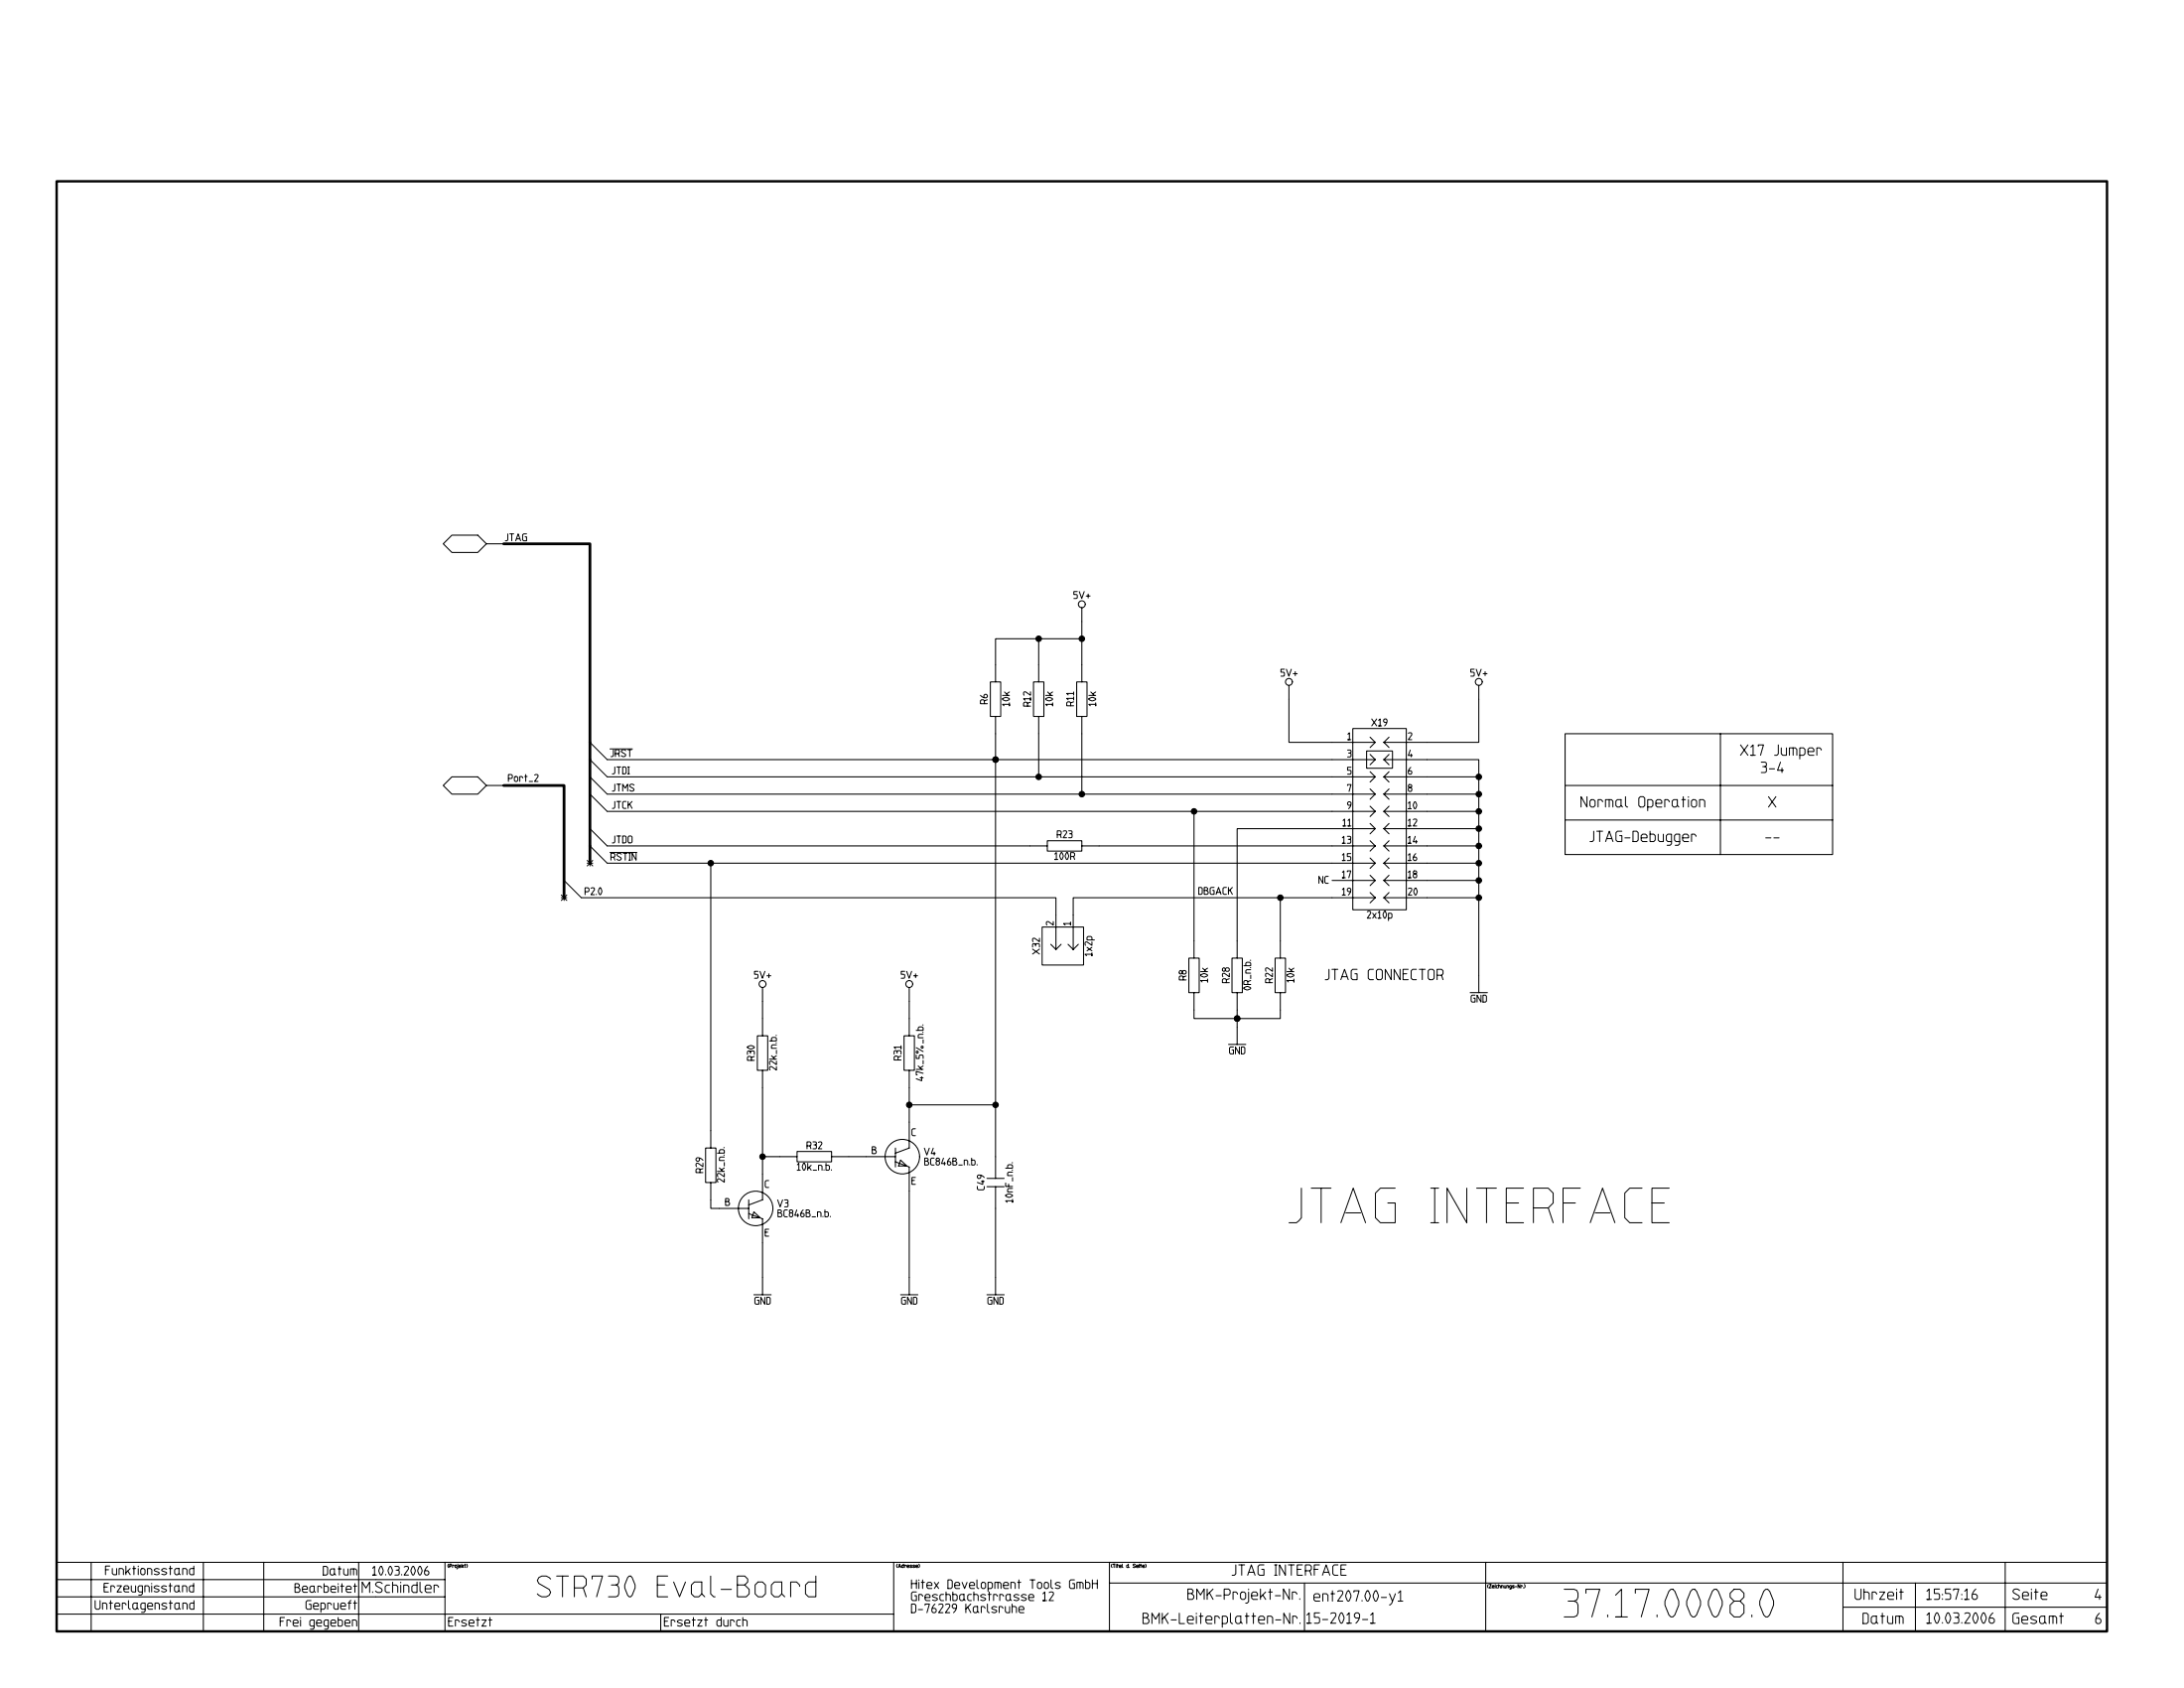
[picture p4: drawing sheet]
<svg xmlns="http://www.w3.org/2000/svg" width="279mm" height="216mm" viewBox="0 0 279 216" stroke-linecap="round" stroke-linejoin="round" font-family="sans-serif">
<g fill="none" stroke="#000" stroke-width=".13">
<path d="M56.7 69.6l1.1-1.1h3.3l1.1 1.1-1.1 1.1h-3.3zM62.2 69.6h2.2M138.4 77.7v9.5M75.5 94.9l2.2 2.3h98.2l-.6-.7M75.5 97.2l2.2 2.2h98.2M75.5 99.4l2.2 2.2h98.2M78 95.8h2.9M126.7 87.2h1.3v4.4h-1.3zM127.4 91.6v59.1M132.2 87.2h1.3v4.4h-1.3zM132.9 81.7v5.5M132.9 91.6v7.8"/>
<path d="M137.7 87.2h1.4v4.4h-1.4zM138.4 81.7h-11v5.5M138.4 91.6v10M164.9 87.7v7.2h11l-.6-.6M173.1 93.2h6.8v23.2h-6.8zM174.8 96.1h3.3v2.2h-3.3zM175.3 98.7l.6 .7M175.9 94.9l-.6 .7M175.9 97.2l-.6 .6M175.9 99.4l-.6 .6M177 97.2h12.2v29.8M177 99.4h12.2"/>
<path d="M177 94.9l.7 .7M177 97.2l.7 .6M177 99.4l.7 .6M177.7 94.3l-.7 .6M177.7 96.5l-.7 .7M177.7 98.7l-.7 .7M189.2 87.7v7.2h-12.2M200.2 93.8h34.2v15.5h-34.2zM220.1 93.8v15.5M56.7 100.5l1.1-1.1h3.3l1.1 1.1-1.1 1.1h-3.3zM62.2 100.5h2.2M71.8 114.8h.7"/>
<path d="M71.8 114.5l.7 .7M72.2 112.6l2.2 2.2h60.7v6.6M72.2 114.5v.7M72.5 114.5l-.7 .7M75.1 110.4h.7M75.1 110.1l.7 .7M75.5 101.6l2.2 2.2h98.2M75.5 106l2.2 2.2h56.3M75.5 108.2l2.2 2.2h98.2M75.5 110.1v.7M75.8 110.1l-.7 .7M78 109h2.7"/>
<path d="M80.7 109h.8M90.9 110.4v36.4M133.3 118.6h5.3v4.8h-5.3zM134 107.5h4.4v1.4h-4.4zM138.4 108.2h37.5M152.8 103.8v18.7M163.8 114.8v7.7M170.4 112.6h5.5M175.3 100.9l.6 .7M175.3 103.1l.6 .7M175.3 105.3l.6 .7M175.3 107.5l.6 .7"/>
<path d="M175.3 109.7l.6 .7M175.3 111.9l.6 .7M175.3 114.2l.6 .6M175.9 106h-17.6v16.5M175.9 114.8h-38.6v6.6M175.9 101.6l-.6 .6M175.9 103.8l-.6 .6M175.9 106l-.6 .7M175.9 108.2l-.6 .7M175.9 110.4l-.6 .7M175.9 112.6l-.6 .7M175.9 114.8l-.6 .7"/>
<path d="M177 101.6h12.2M177 103.8h12.2M177 101.6l.7 .6M177 103.8l.7 .6M177 106h12.2M177 106l.7 .7M177 108.2h12.2M177 108.2l.7 .7M177 110.4h12.2M177 110.4l.7 .7M177 112.6h12.2M177 112.6l.7 .7"/>
<path d="M177 114.8h12.2M177 114.8l.7 .7M177.7 100.9l-.7 .7M177.7 103.1l-.7 .7M177.7 105.3l-.7 .7M177.7 107.5l-.7 .7M177.7 109.7l-.7 .7M177.7 111.9l-.7 .7M177.7 114.2l-.7 .6M200.2 104.9h34.2M200.2 100.5h34.2M96.9 132.5h1.3v4.4h-1.3z"/>
<path d="M97.6 126.3v6.2M97.6 136.9v11M115.7 132.5h1.3v4.4h-1.3zM116.3 136.9v9.9l-1.7 .7M116.3 126.3v6.2M134.4 120.8l.7 .6M135.7 120.8l-.6 .6M136.6 120.8l.7 .6M138 120.8l-.7 .6M152.1 122.5h1.3v4.5h-1.3zM152.8 127v3.3h11v-3.3M157.2 133.6h2.2"/>
<path d="M157.6 122.5h1.3v4.5h-1.3zM158.3 127v6.6M163.1 122.5h1.4v4.5h-1.4zM188.1 127h2.2M90.3 146.8h1.3v4.5h-1.3zM90.9 151.3v3.3h4.9M95.8 153.5v2.4M95.8 155.2l1.8 .7v9.7M97.2 155.7l-.8-.7-.2 .8h1M102 147.3h4.4v1.3h-4.4zM102 147.9h-4.4v5.6l-1.8 .6M106.4 147.9h8.2"/>
<path d="M114.6 146.8v2.5M114.6 148.6l1.7 .7v16.3M116 149.1l-.8-.7-.2 .7h.9M116.3 141.3h11.1M126.3 151.8h2.2M126.3 150.7h2.2M127.4 151.8v13.8M96.4 165.6h2.3M115.2 165.6h2.2M126.3 165.6h2.2M7.2 199.8h262.4M11.7 199.8v8.9"/>
<path d="M26 199.8v8.9M33.7 199.8v8.9M45.9 199.8v8.9M56.9 199.8v8.9M114.3 199.8v8.9M141.9 199.8v8.9M190.1 199.8v8.9M235.8 199.8v8.9M256.5 199.8v8.9M7.2 202h49.7M7.2 204.2h49.7M7.2 206.4h107.1"/>
<path d="M84.5 206.4v2.3M141.9 202.5h127.7M166.9 202.5v6.2M235.8 205.6h33.8M245 202.5v6.2"/>
<circle cx="138.4" cy="77.3" r=".44"/>
<circle cx="164.9" cy="87.2" r=".44"/>
<circle cx="189.2" cy="87.2" r=".44"/>
<circle cx="97.6" cy="125.9" r=".44"/>
<circle cx="116.3" cy="125.9" r=".44"/>
<circle cx="96.7" cy="154.6" r="2.21"/>
<circle cx="115.4" cy="147.9" r="2.21"/>
</g>
<path d="M7.2 23.2h262.4v185.5h-262.4z" fill="none" stroke="#000" stroke-width=".31"/>
<g fill="#000" stroke="#000" stroke-width=".13">
<circle cx="127.4" cy="97.2" r=".35"/>
<circle cx="132.9" cy="81.7" r=".35"/>
<circle cx="132.9" cy="99.4" r=".35"/>
<circle cx="138.4" cy="81.7" r=".35"/>
<circle cx="189.2" cy="99.4" r=".35"/>
<circle cx="90.9" cy="110.4" r=".35"/>
<circle cx="138.4" cy="101.6" r=".35"/>
<circle cx="152.8" cy="103.8" r=".35"/>
<circle cx="163.8" cy="114.8" r=".35"/>
<circle cx="189.2" cy="103.8" r=".35"/>
<circle cx="189.2" cy="114.8" r=".35"/>
<circle cx="189.2" cy="108.2" r=".35"/>
<circle cx="189.2" cy="112.6" r=".35"/>
<circle cx="189.2" cy="110.4" r=".35"/>
<circle cx="189.2" cy="101.6" r=".35"/>
<circle cx="189.2" cy="106" r=".35"/>
<circle cx="158.3" cy="130.3" r=".35"/>
<circle cx="97.6" cy="147.9" r=".35"/>
<circle cx="116.3" cy="141.3" r=".35"/>
<circle cx="127.4" cy="141.3" r=".35"/>
</g>
<path d="M64.4 69.6h11.1v40.8M64.4 100.5h7.8v14.3" fill="none" stroke="#000" stroke-width=".35"/>
<g font-size="4.4">
<text x="164.3" y="157.7">JTAG</text>
<text x="182.6" y="157.7">INTERFACE</text>
</g>
<text font-size="3.5" x="199.6" y="207.8">37.17.0008.0</text>
<g font-size="2.6">
<text x="68.4" y="205">STR730</text>
<text x="83.7" y="205">Eval-Board</text>
</g>
<g font-size="1.3">
<text x="222.5" y="97">X17</text>
<text x="225.1" y="99.2">3-4</text>
<text x="226.8" y="97">Jumper</text>
<text x="202.1" y="103.6">Normal</text>
<text x="209.5" y="103.6">Operation</text>
<text x="226.1" y="103.6">X</text>
<text x="203.2" y="108">JTAG-Debugger</text>
<text x="225.7" y="108">--</text>
<text x="169.4" y="125.7">JTAG</text>
<text x="174.8" y="125.7">CONNECTOR</text>
<text x="157.4" y="201.9">JTAG</text>
<text x="162.9" y="201.9">INTERFACE</text>
<text x="46.2" y="204.1">M.Schindler</text>
<text x="146" y="208">BMK-Leiterplatten-Nr.</text>
<text x="151.8" y="204.9">BMK-Projekt-Nr.</text>
<text x="167" y="208">15-2019-1</text>
<text x="167.9" y="205.2">ent207.00-y1</text>
<text x="237.1" y="204.9">Uhrzeit</text>
<text x="238.2" y="208">Datum</text>
<text x="246.3" y="208">10.03.2006</text>
<text x="246.3" y="204.9">15:57:16</text>
<text x="257.3" y="204.9">Seite</text>
<text x="257.3" y="208">Gesamt</text>
<text x="267.8" y="204.9">4</text>
<text x="267.9" y="208">6</text>
</g>
<g font-size="1.1">
<text x="13.2" y="203.9">Erzeugnisstand</text>
<text x="13.3" y="201.7">Funktionsstand</text>
<text x="37.6" y="204">Bearbeitet</text>
<text x="41.2" y="201.8">Datum</text>
<text x="47.5" y="201.8">10.03.2006</text>
<text x="116.5" y="203.5">Hitex</text>
<text x="121.1" y="203.5">Development</text>
<text x="131.6" y="203.5">Tools</text>
<text x="136.7" y="203.5">GmbH</text>
<text x="12" y="206.1">Unterlagenstand</text>
<text x="35.7" y="208.3">Frei</text>
<text x="39" y="206.1">Geprueft</text>
<text x="39.5" y="208.3">gegeben</text>
<text x="57.2" y="208.3">Ersetzt</text>
<text x="84.8" y="208.3">Ersetzt</text>
<text x="91.6" y="208.3">durch</text>
<text x="116.5" y="205">Greschbachstrrasse</text>
<text x="116.5" y="206.6">D-76229</text>
<text x="123.4" y="206.6">Karlsruhe</text>
<text x="133.3" y="205">12</text>
</g>
<g font-size=".9">
<text x="64.5" y="69.4">JTAG</text>
<text x="137.3" y="76.8">5V+</text>
<text x="163.7" y="86.7">5V+</text>
<text x="188" y="86.7">5V+</text>
<text x="126.6" y="90.1" transform="rotate(-90 126.6 90.1)">R6</text>
<text x="129.4" y="90.4" transform="rotate(-90 129.4 90.4)">10k</text>
<text x="132.1" y="90.4" transform="rotate(-90 132.1 90.4)">R12</text>
<text x="134.9" y="90.4" transform="rotate(-90 134.9 90.4)">10k</text>
<text x="137.6" y="90.4" transform="rotate(-90 137.6 90.4)">R11</text>
<text x="140.4" y="90.4" transform="rotate(-90 140.4 90.4)">10k</text>
<text x="172.3" y="94.9">1</text>
<text x="175.4" y="93.1">X19</text>
<text x="180" y="94.9">2</text>
<text x="64.9" y="100.2">Port_2</text>
<text x="78" y="97">JRST</text>
<text x="78.2" y="99.2">JTDI</text>
<text x="78.2" y="101.4">JTMS</text>
<text x="172.3" y="101.5">7</text>
<text x="172.3" y="99.3">5</text>
<text x="172.3" y="97.1">3</text>
<text x="180" y="101.5">8</text>
<text x="180" y="99.3">6</text>
<text x="180" y="97.1">4</text>
<text x="78.2" y="103.6">JTCK</text>
<text x="135.1" y="107.4">R23</text>
<text x="171.7" y="105.9">11</text>
<text x="172.3" y="103.7">9</text>
<text x="180" y="105.9">12</text>
<text x="180" y="103.7">10</text>
<text x="78" y="110.3">RSTIN</text>
<text x="78.2" y="108.1">JTDO</text>
<text x="134.8" y="110.2">100R</text>
<text x="168.6" y="113.2">NC</text>
<text x="171.6" y="112.5">17</text>
<text x="171.6" y="110.3">15</text>
<text x="171.6" y="108.1">13</text>
<text x="180" y="112.5">18</text>
<text x="180" y="110.3">16</text>
<text x="180" y="108.1">14</text>
<text x="74.7" y="114.7">P2.0</text>
<text x="135" y="118.4" transform="rotate(-90 135 118.4)">2</text>
<text x="137.2" y="118.4" transform="rotate(-90 137.2 118.4)">1</text>
<text x="153.2" y="114.6">DBGACK</text>
<text x="171.6" y="114.7">19</text>
<text x="174.8" y="117.7">2x10p</text>
<text x="180" y="114.7">20</text>
<text x="96.4" y="125.4">5V+</text>
<text x="115.2" y="125.4">5V+</text>
<text x="133.2" y="122.1" transform="rotate(-90 133.2 122.1)">X32</text>
<text x="139.9" y="122.4" transform="rotate(-90 139.9 122.4)">1x2p</text>
<text x="152" y="125.5" transform="rotate(-90 152 125.5)">R8</text>
<text x="154.7" y="125.7" transform="rotate(-90 154.7 125.7)">10k</text>
<text x="157.5" y="125.8" transform="rotate(-90 157.5 125.8)">R28</text>
<text x="163" y="125.8" transform="rotate(-90 163 125.8)">R22</text>
<text x="165.8" y="125.7" transform="rotate(-90 165.8 125.7)">10k</text>
<text x="160.3" y="126.7" transform="rotate(-90 160.3 126.7)">0R_n.b.</text>
<text x="188.1" y="128.4">GND</text>
<text x="96.8" y="135.8" transform="rotate(-90 96.8 135.8)">R30</text>
<text x="99.6" y="137" transform="rotate(-90 99.6 137)">22k_n.b.</text>
<text x="115.5" y="135.7" transform="rotate(-90 115.5 135.7)">R31</text>
<text x="157.2" y="135">GND</text>
<text x="118.4" y="138.4" transform="rotate(-90 118.4 138.4)">47k_5%_n.b.</text>
<text x="101.9" y="149.9">10k_n.b.</text>
<text x="103.1" y="147.2">R32</text>
<text x="111.5" y="147.8">B</text>
<text x="116.5" y="145.5">C</text>
<text x="118.1" y="148">V4</text>
<text x="118.2" y="149.3">BC846B_n.b.</text>
<text x="90.2" y="150.1" transform="rotate(-90 90.2 150.1)">R29</text>
<text x="92.7" y="154.4">B</text>
<text x="92.9" y="151.3" transform="rotate(-90 92.9 151.3)">22k_n.b.</text>
<text x="97.8" y="152.1">C</text>
<text x="99.4" y="154.6">V3</text>
<text x="99.4" y="155.9">BC846B_n.b.</text>
<text x="116.5" y="151.7">E</text>
<text x="126.2" y="152.3" transform="rotate(-90 126.2 152.3)">C49</text>
<text x="129.8" y="153.9" transform="rotate(-90 129.8 153.9)">10nF_n.b.</text>
<text x="97.8" y="158.4">E</text>
<text x="96.4" y="167.1">GND</text>
<text x="115.2" y="167.1">GND</text>
<text x="126.3" y="167.1">GND</text>
</g>
<g font-size=".4">
<text x="57.2" y="200.6">(Projekt)</text>
<text x="114.6" y="200.6">(Adresse)</text>
<text x="142.1" y="200.6">(Titel</text>
<text x="144.1" y="200.6">d.</text>
<text x="144.9" y="200.6">Seite)</text>
<text x="190.2" y="203.2">(Zeichnungs-Nr.)</text>
</g>
</svg>
